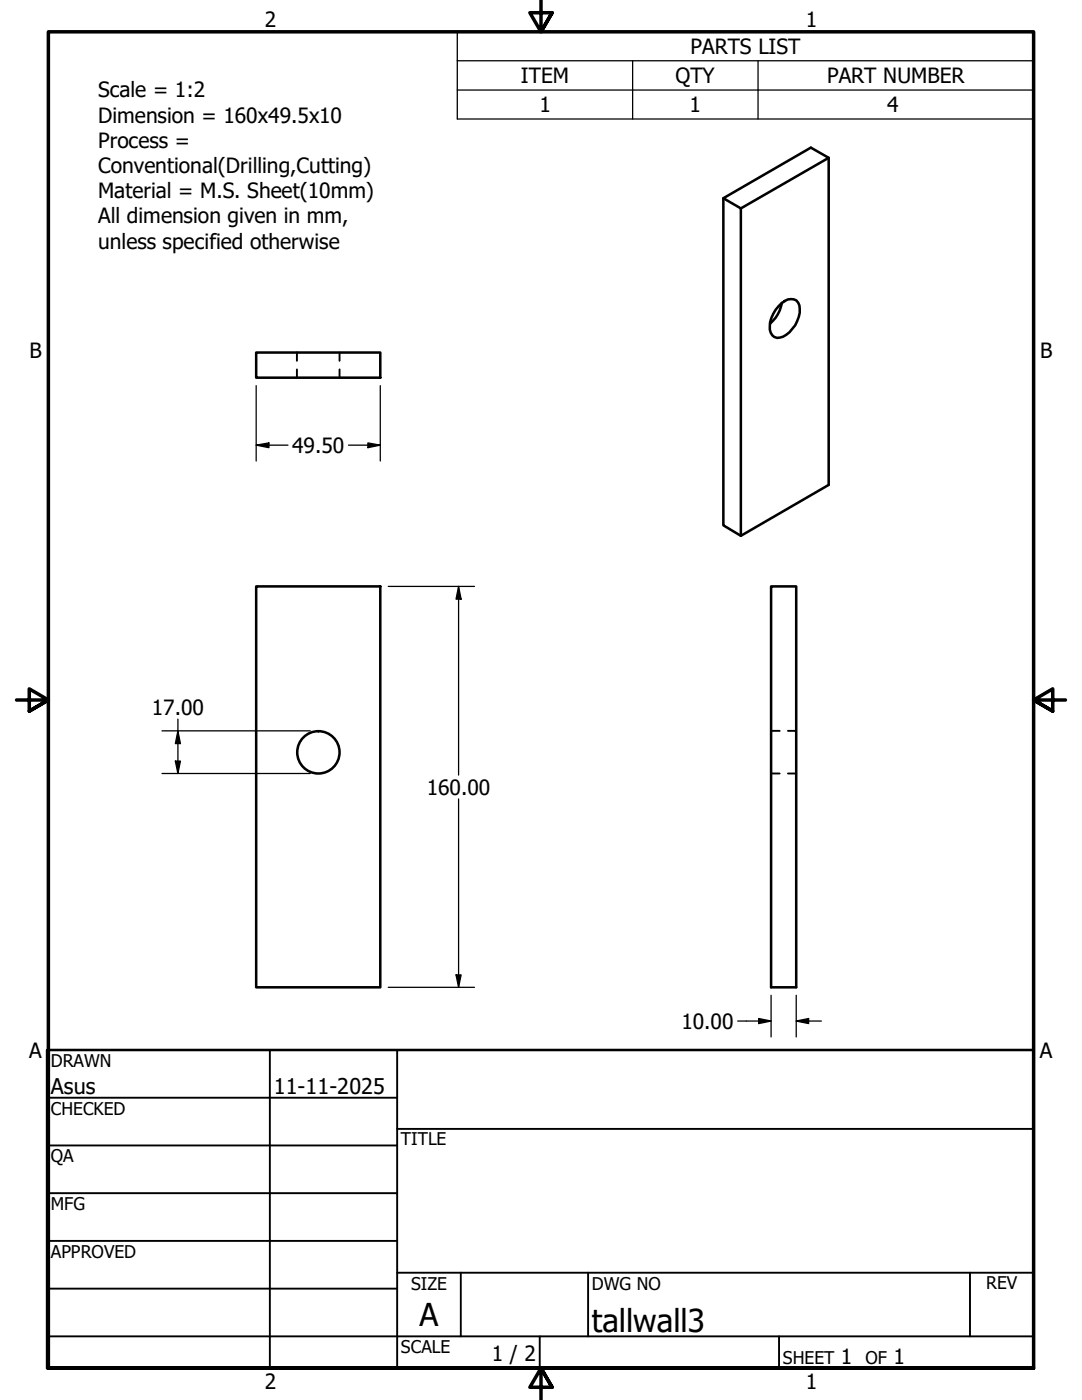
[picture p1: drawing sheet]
<svg xmlns="http://www.w3.org/2000/svg" width="216mm" height="279mm" viewBox="0 0 216 279" stroke-linecap="round" stroke-linejoin="round" font-family="sans-serif">
<!-- layer: Visible (ANSI) -->
<g fill="none" stroke="#000" stroke-width=".51">
<path d="M165.4 31.5v65.3l-17.6 10.1-3.5-2.1v-65.2M147.8 41.6l17.6-10.1-3.6-2-17.5 10.1 3.5 2v65.3M51.1 70.4h24.8v5h-24.8zM156 60.5a2.16 2.16 0 0 1 3.3-.1 4.8 4.8 0 0 1-1.2 5.2 4.1 4.1 0 0 1-3 1.8 1.91 1.91 0 0 1-1.5-2.3 6.7 6.7 0 0 1 2.4-4.6zM156 60.5a7 7 0 0 1-2.3 4.1M51.1 117h24.8v80h-24.8zM153.9 117h5v80h-5z"/>
<circle cx="63.5" cy="150.1" r="4.2"/>
</g>
<!-- layer: Hidden (ANSI) -->
<path d="M59.2 70.4v1.6M59.2 73.7v1.7M67.8 70.4v1.6M67.8 73.7v1.7M153.9 154.4h1.7M153.9 145.9h1.7M157.2 154.4h1.7M157.2 145.9h1.7" fill="none" stroke="#000" stroke-width=".38"/>
<!-- layer: Symbol (ANSI) -->
<path d="M91.2 12.1v-5.7h115v5.7M91.2 12.1h115v5.9M91.2 12.1v11.6h115v-5.7M91.2 18h115M126.2 12.1v11.6M151.3 12.1v11.6" fill="none" stroke="#000" stroke-width=".25"/>
<!-- layer: Border (ANSI) -->
<path d="M107.9 0v6.4l-2.2-3.9h4.5l-2.3 3.9 2.3-3.9M3.3 139.7h6.4l-3.9-2.2v4.4l3.9-2.2-3.9 2.2M212.6 139.7h-6.4l3.9-2.2v4.4l-3.9-2.2 3.9 2.2M9.7 273v-266.6h196.5v266.6h-196.5h196.5M110.2 276.9l-2.3-3.9 2.3 3.9h-4.5l2.2-3.9v6.4" fill="none" stroke="#000" stroke-width=".7"/>
<!-- layer: Title (ANSI) -->
<g fill="none" stroke="#000" stroke-width=".38">
<path d="M9.4 219.1h69.8M53.8 209.5v63.5M79.2 209.5v63.5M9.4 228.6h69.8M9.4 238.1h69.8M79.2 225.3h127M9.4 247.6h69.8M9.4 257.2h69.8M79.2 254h127M91.9 254v12.7M117.3 254v12.7M193.5 254v12.7"/>
<path d="M9.4 266.7h196.8M107.7 266.7v6.3M155.4 266.7v6.3"/>
</g>
<path d="M9.4 209.5h196.8v63.5h-196.8z" fill="none" stroke="#000" stroke-width=".51"/>
<!-- layer: Dimension (ANSI) -->
<g fill="none" stroke="#000" stroke-width=".25">
<path d="M51.1 77v15M75.9 77v15M51.1 88.8l2.6-.4v.9zM51.1 88.8h6.4M69.5 88.8h6.4M73.4 88.4l2.5 .4-2.5 .5zM77.5 117h17.2M91.5 117l.5 2.6h-1zM91.5 117v37.7M32.3 145.9h29.6M32.3 154.4h29.6M35 151.9h1l-.5 2.5z"/>
<path d="M35.5 145.9l.5 2.5h-1zM35.5 143.5v10.9M91.5 159.4v37.6M77.5 197h17.2M91 194.6h1l-.5 2.4zM153.9 198.6v8.3M158.9 198.6v8.3M147.2 203.8h6.7M151.4 203.3l2.5 .5-2.5 .5zM158.9 203.8l2.5-.5v1zM158.9 203.8h5"/>
</g>
<path d="M51.1 88.8l2.6-.4v.9zM73.4 88.4l2.5 .4-2.5 .5zM91.5 117l.5 2.6h-1zM35 151.9h1l-.5 2.5zM35.5 145.9l.5 2.5h-1zM91 194.6h1l-.5 2.4zM151.4 203.3l2.5 .5-2.5 .5zM158.9 203.8l2.5-.5v1z" fill="#000"/>
<g font-size="6.3">
<text x="83.7" y="264.5">A</text>
<text x="118.1" y="265.8">tallwall3</text>
</g>
<g font-size="4.3">
<text x="10.2" y="218.2">Asus</text>
<text x="54.6" y="218.2">11-11-2025</text>
</g>
<g font-size="4.2">
<text x="52.8" y="5.3">2</text>
<text x="160.8" y="5.3">1</text>
<text x="137.8" y="10.8">PARTS LIST</text>
<text x="103.9" y="16.6">ITEM</text>
<text x="134.8" y="16.6">QTY</text>
<text x="165" y="16.6">PART NUMBER</text>
<text x="19.6" y="19.4">Scale = 1:2</text>
<text x="107.6" y="22.4">1</text>
<text x="137.6" y="22.4">1</text>
<text x="177" y="22.4">4</text>
<text x="19.6" y="24.4">Dimension = 160x49.5x10</text>
<text x="19.6" y="29.5">Process =</text>
<text x="19.6" y="34.5">Conventional(Drilling,Cutting)</text>
<text x="19.6" y="39.5">Material = M.S. Sheet(10mm)</text>
<text x="19.6" y="44.5">All dimension given in mm,</text>
<text x="19.6" y="49.6">unless specified otherwise</text>
<text x="5.9" y="71.4">B</text>
<text x="207.6" y="71.4">B</text>
<text x="58.3" y="90.4">49.50</text>
<text x="30.3" y="142.6">17.00</text>
<text x="85.2" y="158.6">160.00</text>
<text x="136" y="205.3">10.00</text>
<text x="5.8" y="211.1">A</text>
<text x="207.5" y="211.1">A</text>
<text x="98.1" y="271.7">1 / 2</text>
<text x="167.8" y="272.2">1</text>
<text x="178.3" y="272.2">1</text>
<text x="52.8" y="277.1">2</text>
<text x="160.8" y="277.1">1</text>
</g>
<g font-size="3.5">
<text x="10.2" y="212.9">DRAWN</text>
<text x="10.2" y="222.4">CHECKED</text>
<text x="10.2" y="232">QA</text>
<text x="80" y="228.6">TITLE</text>
<text x="10.2" y="241.5">MFG</text>
<text x="10.2" y="251">APPROVED</text>
<text x="82" y="257.4">SIZE</text>
<text x="118.1" y="257.4">DWG NO</text>
<text x="196.8" y="257.3">REV</text>
<text x="80" y="270.1">SCALE</text>
<text x="156.2" y="272.2">SHEET</text>
<text x="172.7" y="272.2">OF</text>
</g>
</svg>
